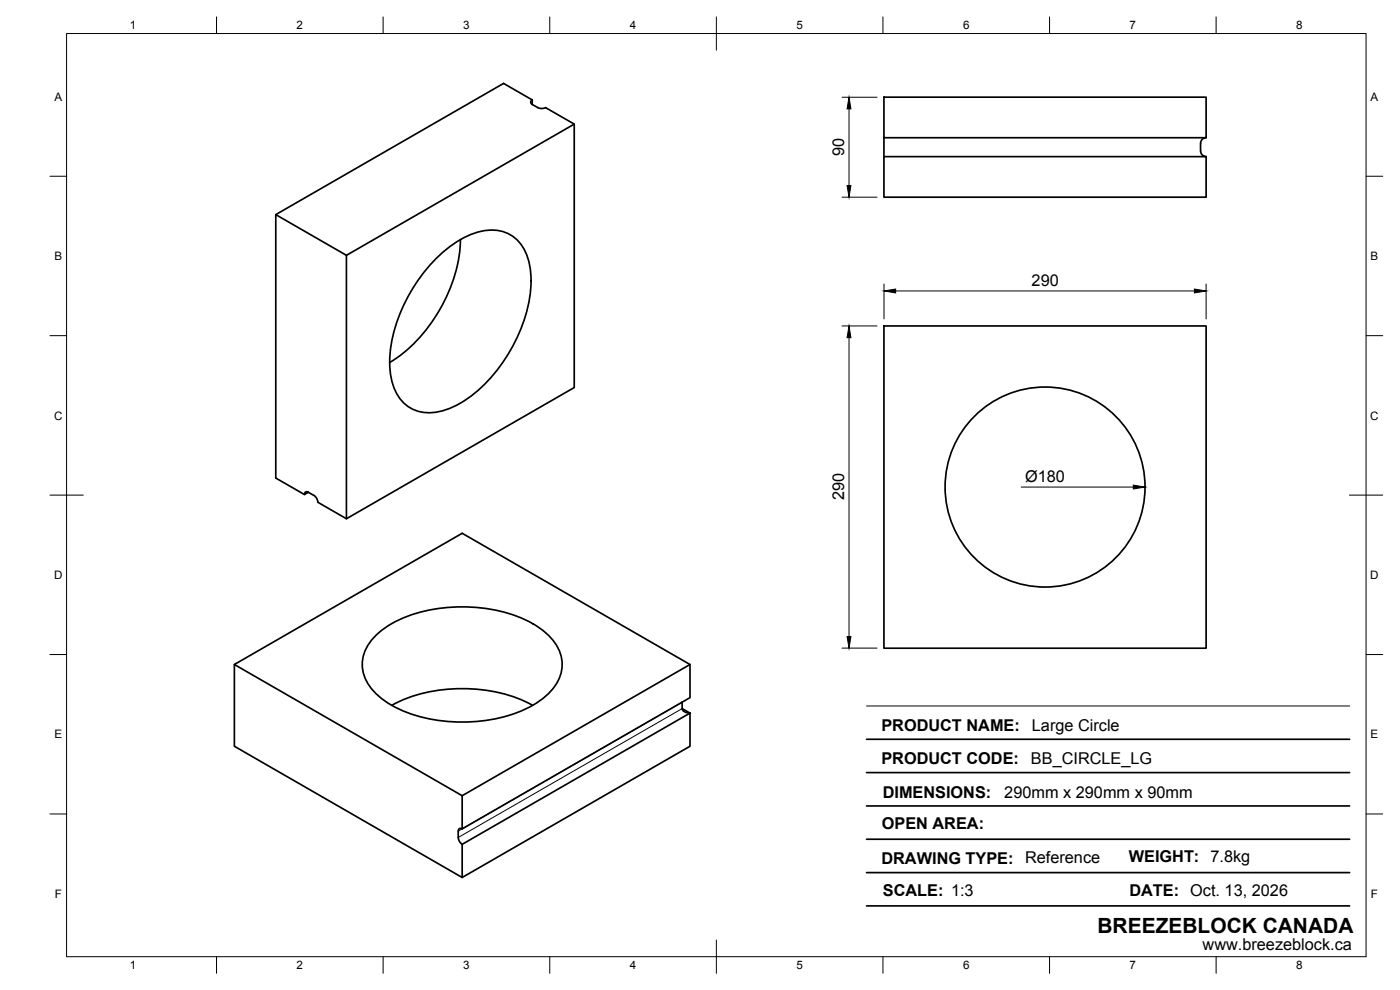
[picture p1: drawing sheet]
<svg xmlns="http://www.w3.org/2000/svg" width="420mm" height="297mm" viewBox="0 0 420 297" stroke-linecap="round" stroke-linejoin="round" font-family="sans-serif">
<!-- layer: Visible -->
<g fill="none" stroke="#000" stroke-width=".51">
<path d="M159.7 31.3v-1.3l-8.6-5-68.3 39.4M159.7 31.3a4 4 0 0 0 3.6 1.2l.4-.2 8.6 4.9v79.1l-68.3 39.3-8.6-4.9-.2-1-1-1.1M159.7 30a.72 .72 0 0 0-.4 .6 .72 .72 0 0 0 .4 .7M172.3 37.2l-68.3 39.4M265.3 29.2h96.7v12.1h-96.7zM265.3 47h96.7v12.2h-96.7zM265.3 41.3v5.7M362 41.3l-1.2 .5-.5 1.2v2.3l.2 .9 .6 .5 .9 .3M130.3 78.2a27.2 27.2 0 0 1 16.5-9.2 11.2 11.2 0 0 1 11.9 9.4 34.7 34.7 0 0 1-3.1 21.9 44.1 44.1 0 0 1-19.3 21.6 13.8 13.8 0 0 1-13.7 .1 14.4 14.4 0 0 1-5.6-11.3 44.6 44.6 0 0 1 10.5-29.3zM138.2 71.9a46.8 46.8 0 0 1-21.2 36.8M265.3 97.8h96.7v96.7h-96.7zM92.6 147.7a.72 .72 0 0 0-.9-.1 .72 .72 0 0 0-.3 .8"/>
<path d="M94.2 148.6l-1.7-.9-1.1 .7-8.6-5v-79l21.2 12.2v79M70.3 199.4l68.4-39.4 68.4 39.4v9.9l-68.4 39.4v-10l68.4-39.3M112.8 190.6a34.6 34.6 0 0 1 20.5-8.2 44.3 44.3 0 0 1 28.4 5.8 13.8 13.8 0 0 1 7 11.9 14.3 14.3 0 0 1-7 10.4 44.7 44.7 0 0 1-30.6 5.6 33.8 33.8 0 0 1-18.3-8 11.4 11.4 0 0 1 0-17.5zM117.6 211.6a47 47 0 0 1 42.3 0M204.7 210.7v1.9M204.7 210.7h.1M138.7 238.7l-68.4-39.3v24.5l68.4 39.4M138.7 253.3l68.4-39.3-1.2-.2a1.46 1.46 0 0 1-1.2-1.2l2.4 1.4v9.9l-68.4 39.4zM138.7 248.7a.74 .74 0 0 0-.8-.1 .74 .74 0 0 0-.4 .8 4 4 0 0 0 .8 3.6l.4 .3"/>
<circle cx="313.6" cy="146.1" r="30"/>
</g>
<!-- layer: Visible Narrow -->
<path d="M204.7 212.6l-67.2 38.7M204.7 210.7l-67.2 38.7" fill="none" stroke="#000" stroke-width=".3"/>
<!-- layer: BORDER -->
<g fill="none" stroke="#000" stroke-width=".3">
<path d="M20 10.1h390v276.9h-390zM65 5.1v5M115 5.1v5M165 5.1v5M215 5.1v10M265 5.1v5M315 5.1v5M365 5.1v5M15 52.9h5M410 52.9h5M15 100.7h5M410 100.7h5"/>
<path d="M15 148.6h10M405 148.6h10M15 196.4h5M410 196.4h5M15 244.2h5M410 244.2h5M65 287v5M115 287v5M165 287v5M215 282.1v9.9M265 287v5M315 287v5"/>
<path d="M365 287v5"/>
</g>
<!-- layer: TITLEBLOCK -->
<path d="M260.1 211.8h144.9" fill="none" stroke="#000" stroke-width=".3"/>
<path d="M260.1 221.8h144.9M260.1 231.8h144.9M260.1 241.8h144.9M260.1 251.8h144.9M260.1 261.8h144.9M260.1 271.8h144.9" fill="none" stroke="#000" stroke-width=".51"/>
<!-- layer: FD_Dimensions -->
<path d="M252.7 29.2h10.5M254.8 32.7v23M252.7 59.2h10.5M252.7 97.8h10.5M265.3 85.2v10.5M268.8 87.3h89.7M362 85.2v10.5M254.8 101.3v89.7M306.5 146.1h33.6M252.7 194.5h10.5" fill="none" stroke="#000" stroke-width=".3"/>
<path d="M254.8 29.2l.6 3.5h-1.2zM254.2 55.7h1.2l-.6 3.5zM265.3 87.3l3.5-.6v1.2zM358.5 86.7l3.5 .6-3.5 .6zM254.8 97.8l.6 3.5h-1.2zM340.1 145.5l3.5 .6-3.5 .6zM254.2 191h1.2l-.6 3.5z" fill="#000" stroke="#000" stroke-width=".3"/>
<text font-size="6.3" x="329.4" y="279.8">BREEZEBLOCK CANADA</text>
<g font-size="4.9">
<text x="253.3" y="46.9" transform="rotate(-90 253.3 46.9)">90</text>
<text x="309.6" y="85.8">290</text>
<text x="307.7" y="144.6">Ø180</text>
<text x="253.3" y="150.2" transform="rotate(-90 253.3 150.2)">290</text>
<text x="264.5" y="219.4">PRODUCT NAME:</text>
<text x="309.7" y="219.2">Large Circle</text>
<text x="264.5" y="229.4">PRODUCT CODE:</text>
<text x="309.4" y="229.2">BB_CIRCLE_LG</text>
<text x="264.9" y="239.4">DIMENSIONS:</text>
<text x="301.4" y="239.5">290mm x 290mm x 90mm</text>
<text x="264.6" y="248.8">OPEN AREA:</text>
<text x="264.5" y="259.1">DRAWING TYPE:</text>
<text x="307.6" y="258.9">Reference</text>
<text x="338.8" y="258.7">WEIGHT: 7.8kg</text>
<text x="264.9" y="268.7">SCALE: 1:3</text>
<text x="339" y="268.9">DATE: Oct. 13, 2026</text>
<text x="360.9" y="285.1">www.breezeblock.ca</text>
</g>
<g font-size="3.5">
<text x="39" y="8.8">1</text>
<text x="89" y="8.8">2</text>
<text x="139" y="8.8">3</text>
<text x="189" y="8.8">4</text>
<text x="239" y="8.8">5</text>
<text x="289" y="8.8">6</text>
<text x="339" y="8.8">7</text>
<text x="389" y="8.8">8</text>
<text x="16.3" y="30.2">A</text>
<text x="411.3" y="30.2">A</text>
<text x="16.3" y="78">B</text>
<text x="411.3" y="78">B</text>
<text x="16.2" y="125.9">C</text>
<text x="411.2" y="125.9">C</text>
<text x="16.2" y="173.7">D</text>
<text x="411.2" y="173.7">D</text>
<text x="16.3" y="221.6">E</text>
<text x="411.3" y="221.6">E</text>
<text x="16.4" y="269.4">F</text>
<text x="411.4" y="269.4">F</text>
<text x="39" y="290.8">1</text>
<text x="89" y="290.8">2</text>
<text x="139" y="290.8">3</text>
<text x="189" y="290.8">4</text>
<text x="239" y="290.8">5</text>
<text x="289" y="290.8">6</text>
<text x="339" y="290.8">7</text>
<text x="389" y="290.8">8</text>
</g>
</svg>
